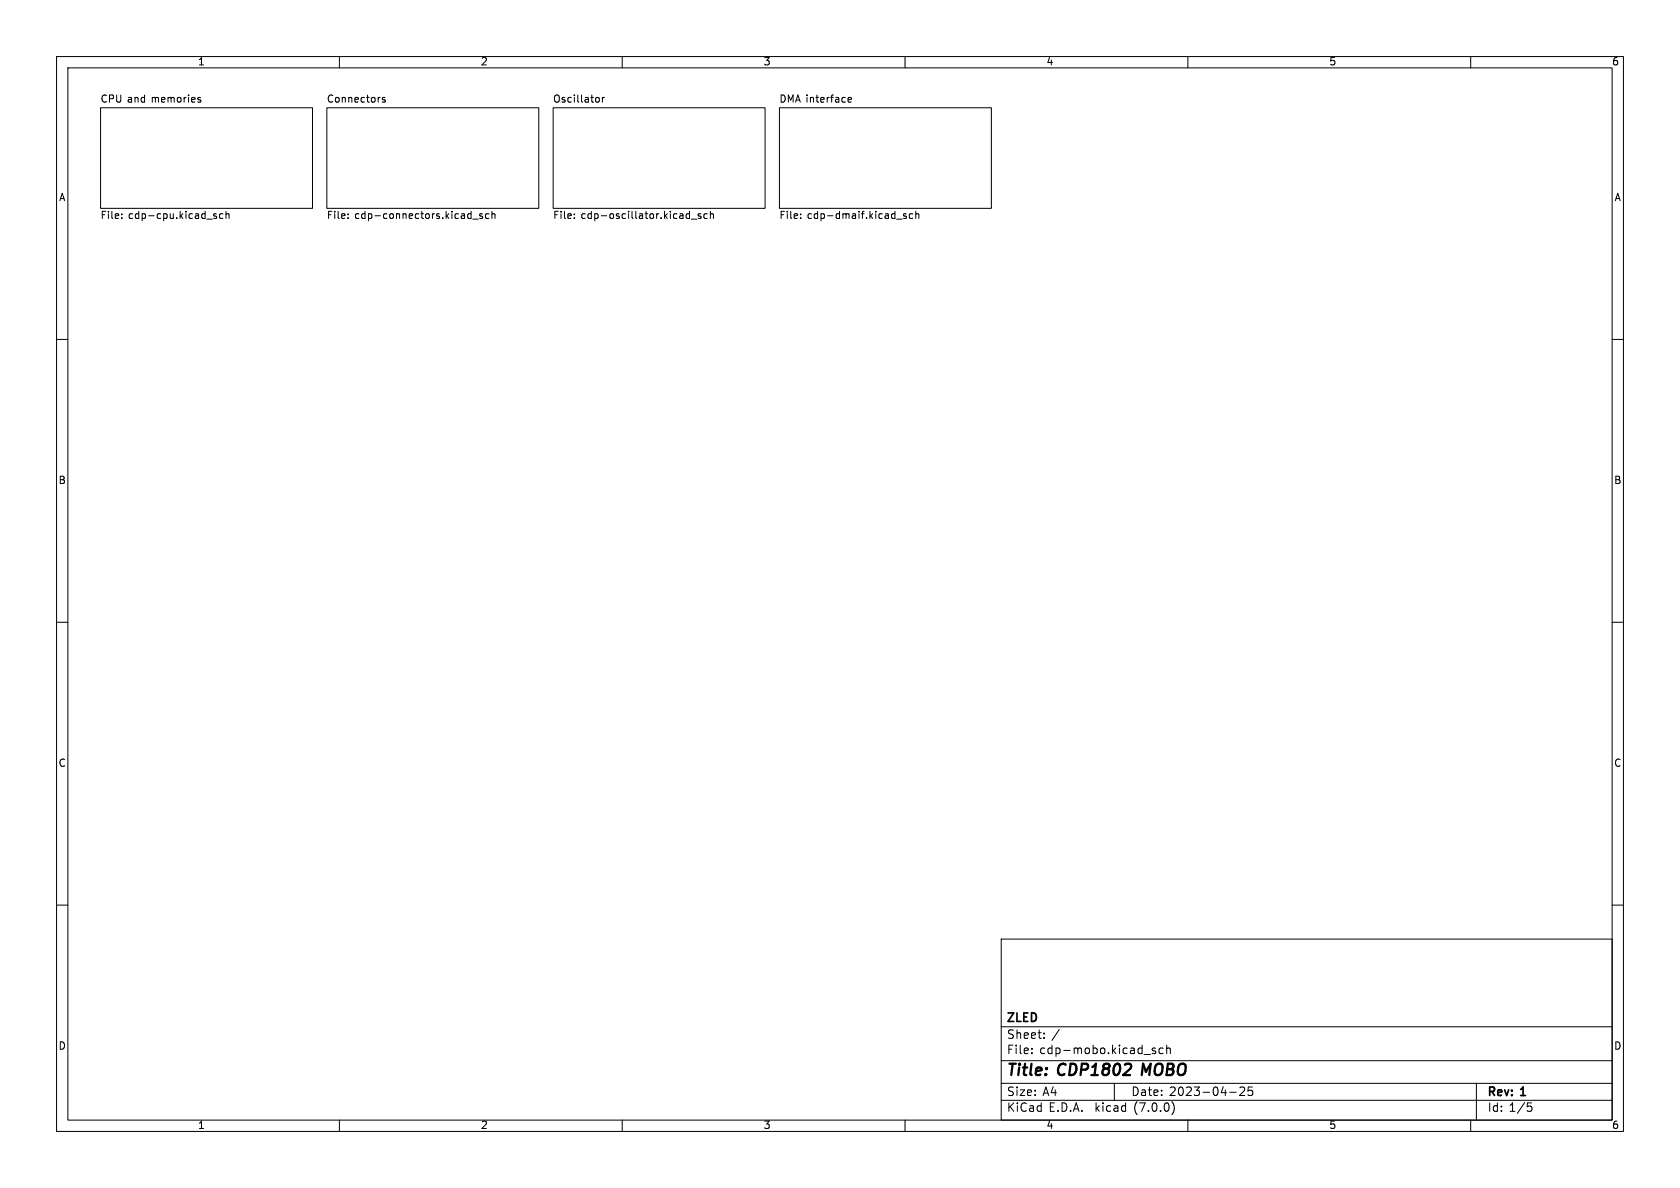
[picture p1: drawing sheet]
<svg xmlns="http://www.w3.org/2000/svg" width="297mm" height="210mm" viewBox="0 0 297 210" stroke-linecap="round" stroke-linejoin="round" font-family="sans-serif">
<g fill="none" stroke="#000" stroke-width=".18">
<path d="M10 10h277v190h-277zM12 12h273v186h-273zM17.8 19.1h37.4v17.7h-37.4zM35.1 17.6l.4 .1v.2l-.2 .2h-.2M35.1 17.2l.4 .1M57.8 19.1h37.4v17.7h-37.4zM60 10v2M68.1 17.3l-.3-.1-.2 .2v.2l.5 .1v.3h-.5M97.8 19.1h37.5v17.7h-37.5zM105.7 17.2l.3 .3v.3l-.3 .3M106.5 17.2v.9M106.9 17.2l-.4 .3"/>
<path d="M110 10v2M137.8 19.1h37.5v17.7h-37.5zM149.9 17.6l.6-.1v-.2l-.4-.1-.2 .2 .1 .6h.5M160 10v2M210 10v2M260 10v2M21.5 38.5v.1M21.5 37.8v.2M37.8 38.1l.5 .2v.1l-.2 .2h-.3M37.8 37.8h.5M39.4 37.8h-.4l-.2 .2 .1 .6h.5M40 37.9l.1-.1h.3l.1 .8"/>
<path d="M40 37.4v1.2M61.5 38.5v.1M61.5 37.8v.2M83.6 38.7h1M85.3 37.8h-.3l-.2 .2 .1 .1 .4 .2v.3h-.5M86.4 37.8h-.3l-.3 .2 .1 .6h.5M87 37.9l.2-.1h.3v.8M87 37.4v1.2M101.5 38.5v.1M101.5 37.8v.2M122.2 38.7h1M123.9 37.8h-.3l-.2 .2 .1 .1 .4 .2v.3h-.5"/>
<path d="M125 37.8h-.3l-.3 .2 .2 .6h.4M125.6 37.9l.2-.1h.3v.8M125.6 37.4v1.2M141.5 38.5v.1M141.5 37.8v.2M158.5 38.7h1M160.2 37.8h-.3l-.2 .2 .1 .1 .4 .2v.3h-.5M161.4 37.8h-.4l-.2 .2 .1 .6h.5M161.9 37.9l.2-.1h.3v.8M161.9 37.4v1.2M10 60h2M285 60h2"/>
<path d="M10 110h2M285 110h2M10 160h2M285 160h2M177 166h108v32h-108zM60 198v2M110 198v2M160 198v2M177 194.5h108M177 191.5h108M177 187.5h108M177 181.5h108"/>
<path d="M182.4 186.1v.2M182.4 185.3v.2M184.6 183.4v.2M184.6 182.6v.2M197 191.5v3M204.3 185.3h-.4l-.2 .2 .1 .2 .5 .1v.4h-.6M205.6 185.3h-.4l-.3 .2v.5l.1 .2h.6M206.3 185.4l.2-.1h.3l.1 1M206.3 184.8v1.5M207.2 194.8a1.74 1.74 0 0 1 0 2.2M210 198v2M217.4 193.1h1.1"/>
<path d="M219.2 192.3l.6-.1 .2 .1v.3l-.9 1.1h.9M221.4 192.2h-.7l-.1 .7 .2-.2 .5 .1 .2 .2-.1 .5-.2 .2-.6-.2M260 198v2M261 191.5v6.5M270 195h.8M270.2 195.5h.3l.3 .3-.1 .6-.5 .1"/>
</g>
<g font-size="2.8">
<text x="178" y="190.8">Title:</text>
<text x="187.1" y="190.8">CDP1802</text>
<text x="202.6" y="190.8">MOBO</text>
</g>
<g font-size="2.1">
<text x="178" y="183.9">Sheet:</text>
<text x="178" y="181.1">ZLED</text>
<text x="185.9" y="183.9">/</text>
<text x="178" y="186.6">File:</text>
<text x="183.8" y="186.6">cdp-mobo.kicad_sch</text>
<text x="178" y="196.8">KiCad</text>
<text x="178" y="194">Size:</text>
<text x="184.3" y="194">A4</text>
<text x="185.4" y="196.8">E.D.A.</text>
<text x="193.7" y="196.8">kicad</text>
<text x="200" y="194">Date:</text>
<text x="200.6" y="196.8">(7.0.0)</text>
<text x="206.7" y="194">2023-04-25</text>
<text x="263" y="194.2">Rev:</text>
<text x="263" y="196.8">Id: 1/5</text>
<text x="269" y="194.2">1</text>
</g>
<g font-size="1.8">
<text x="35" y="11.8">1</text>
<text x="85" y="11.8">2</text>
<text x="135" y="11.8">3</text>
<text x="185" y="11.8">4</text>
<text x="235" y="11.8">5</text>
<text x="285" y="11.8">6</text>
<text x="17.8" y="18.3">CPU and</text>
<text x="26.9" y="18.3">memories</text>
<text x="57.8" y="18.3">Connectors</text>
<text x="97.8" y="18.3">Oscillator</text>
<text x="137.8" y="18.3">DMA interface</text>
<text x="10.4" y="35.8">A</text>
<text x="285.4" y="35.8">A</text>
<text x="17.8" y="39.1">File:</text>
<text x="22.7" y="39.1">cdp-cpu.kicad_sch</text>
<text x="57.8" y="39.1">File:</text>
<text x="62.7" y="39.1">cdp-connectors.kicad_sch</text>
<text x="97.8" y="39.1">File:</text>
<text x="102.7" y="39.1">cdp-oscillator.kicad_sch</text>
<text x="137.8" y="39.1">File:</text>
<text x="142.7" y="39.1">cdp-dmaif.kicad_sch</text>
<text x="10.3" y="85.8">B</text>
<text x="285.3" y="85.8">B</text>
<text x="10.3" y="135.8">C</text>
<text x="285.3" y="135.8">C</text>
<text x="10.3" y="185.8">D</text>
<text x="285.3" y="185.8">D</text>
<text x="35" y="199.8">1</text>
<text x="85" y="199.8">2</text>
<text x="135" y="199.8">3</text>
<text x="185" y="199.8">4</text>
<text x="235" y="199.8">5</text>
<text x="285" y="199.8">6</text>
</g>
</svg>
